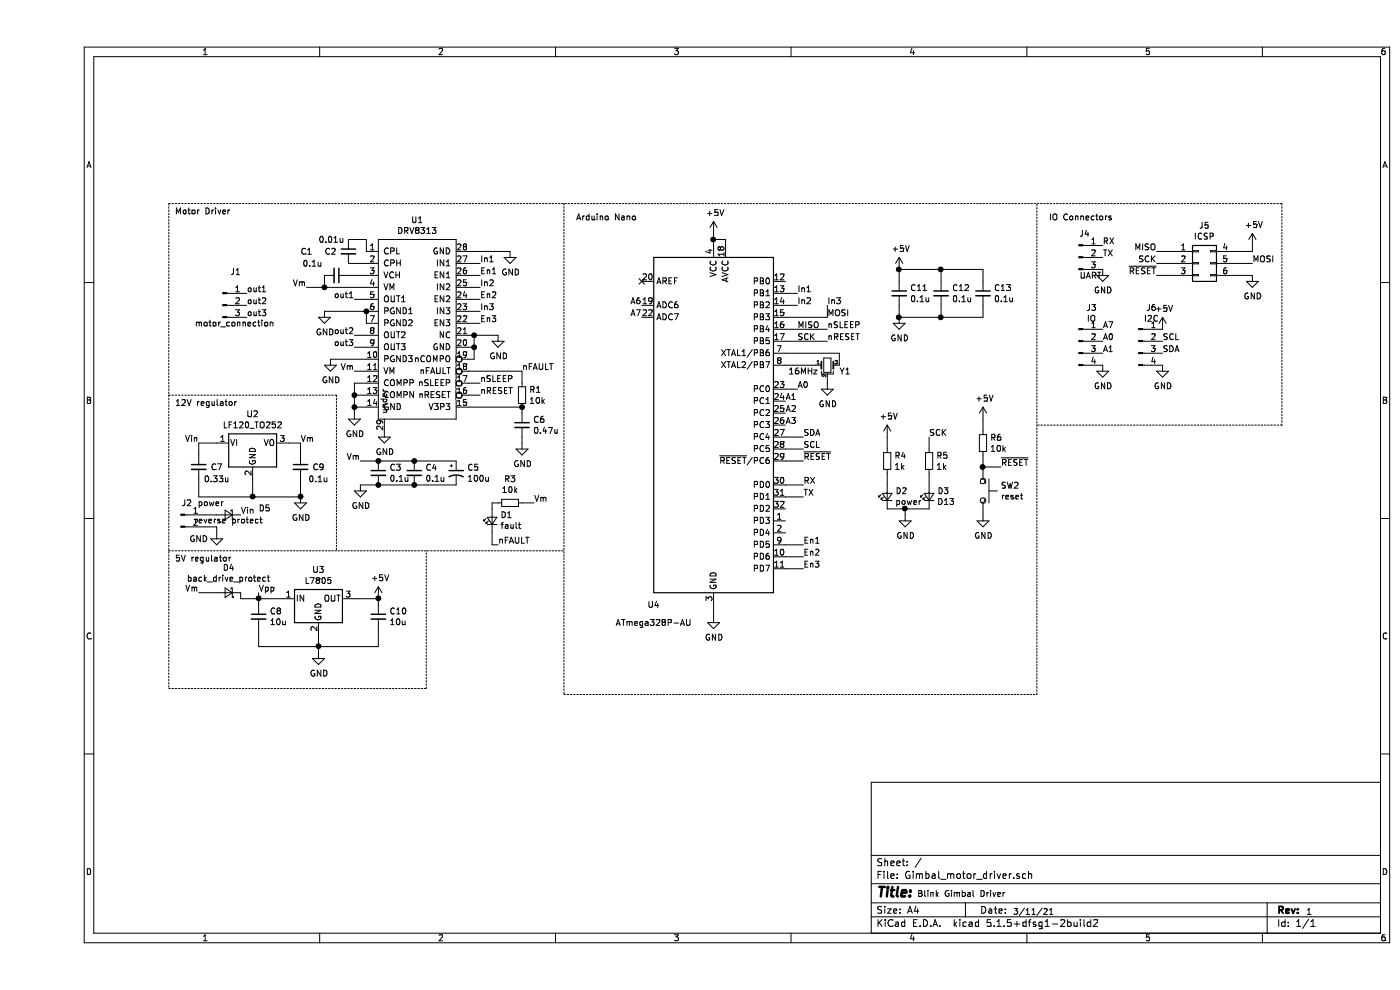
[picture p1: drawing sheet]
EESchema Schematic File Version 4
EELAYER 30 0
EELAYER END
$Descr A4 11693 8268
encoding utf-8
Sheet 1 1
Title ""
Date ""
Rev ""
Comp ""
Comment1 ""
Comment2 ""
Comment3 ""
Comment4 ""
$EndDescr
$Comp
L Custom_Symbols:DRV8313 U1
U 1 1
P 3150 3500
F 0 "U1" H 3175 5165 50  0000 C CNN
F 1 "DRV8313" H 3175 5074 50  0000 C CNN
F 2 "Package_SO:HTSSOP-28-1EP_4.4x9.7mm_P0.65mm_EP2.85x5.4mm_ThermalVias" H 3250 3400 50  0001 C CNN
F 3 "http://www.ti.com/lit/ds/symlink/drv8308.pdf" H 3150 3350 50  0001 C CNN
	1    3150 3500
	1    0    0    -1  
$EndComp
$Comp
L Connector:Conn_01x03_Male J1
U 1 1
P 1550 2550
F 0 "J1" H 1658 2831 50  0000 C CNN
F 1 "motor_connection" H 1650 2400 50  0000 C CNN
F 2 "Connector_PinSocket_2.54mm:PinSocket_1x03_P2.54mm_Vertical" H 1550 2550 50  0001 C CNN
F 3 "~" H 1550 2550 50  0001 C CNN
	1    1550 2550
	1    0    0    -1  
$EndComp
Text Label 1750 2650 0    50   ~ 0
out3
Text Label 1750 2550 0    50   ~ 0
out2
Text Label 1750 2450 0    50   ~ 0
out1
Text Label 2650 2500 2    50   ~ 0
out1
Text Label 2650 2800 2    50   ~ 0
out2
Wire Wire Line
	2650 2500 2750 2500
Wire Wire Line
	2650 2800 2750 2800
Text Label 2650 2900 2    50   ~ 0
out3
Wire Wire Line
	2650 2900 2750 2900
$Comp
L power:GND #PWR0101
U 1 1
P 2450 3000
F 0 "#PWR0101" H 2450 2750 50  0001 C CNN
F 1 "GND" H 2455 2827 50  0000 C CNN
F 2 "" H 2450 3000 50  0001 C CNN
F 3 "" H 2450 3000 50  0001 C CNN
	1    2450 3000
	1    0    0    -1  
$EndComp
Wire Wire Line
	2750 3000 2450 3000
$Comp
L power:GND #PWR0102
U 1 1
P 2400 2600
F 0 "#PWR0102" H 2400 2350 50  0001 C CNN
F 1 "GND" H 2405 2427 50  0000 C CNN
F 2 "" H 2400 2600 50  0001 C CNN
F 3 "" H 2400 2600 50  0001 C CNN
	1    2400 2600
	1    0    0    -1  
$EndComp
Wire Wire Line
	2750 2700 2750 2600
Wire Wire Line
	2750 2600 2400 2600
Connection ~ 2750 2600
$Comp
L power:GND #PWR0103
U 1 1
P 2650 3450
F 0 "#PWR0103" H 2650 3200 50  0001 C CNN
F 1 "GND" H 2655 3277 50  0000 C CNN
F 2 "" H 2650 3450 50  0001 C CNN
F 3 "" H 2650 3450 50  0001 C CNN
	1    2650 3450
	1    0    0    -1  
$EndComp
Wire Wire Line
	2750 3200 2650 3200
Wire Wire Line
	2650 3200 2650 3300
Wire Wire Line
	2750 3300 2650 3300
Connection ~ 2650 3300
Wire Wire Line
	2650 3300 2650 3400
Wire Wire Line
	2750 3400 2650 3400
Connection ~ 2650 3400
Wire Wire Line
	2650 3400 2650 3450
Text Label 2650 3100 2    50   ~ 0
Vm
Wire Wire Line
	2650 3100 2750 3100
Text Label 2250 2400 2    50   ~ 0
Vm
Text Label 2700 3850 2    50   ~ 0
Vm
$Comp
L Device:C_Small C3
U 1 1
P 2850 3950
F 0 "C3" H 2942 3996 50  0000 L CNN
F 1 "0.1u" H 2942 3905 50  0000 L CNN
F 2 "Capacitor_SMD:C_0402_1005Metric" H 2850 3950 50  0001 C CNN
F 3 "~" H 2850 3950 50  0001 C CNN
	1    2850 3950
	1    0    0    -1  
$EndComp
$Comp
L Device:C_Small C4
U 1 1
P 3150 3950
F 0 "C4" H 3242 3996 50  0000 L CNN
F 1 "0.1u" H 3242 3905 50  0000 L CNN
F 2 "Capacitor_SMD:C_0402_1005Metric" H 3150 3950 50  0001 C CNN
F 3 "~" H 3150 3950 50  0001 C CNN
	1    3150 3950
	1    0    0    -1  
$EndComp
Wire Wire Line
	2700 3850 2850 3850
Connection ~ 2850 3850
Wire Wire Line
	2850 3850 3150 3850
$Comp
L power:GND #PWR0104
U 1 1
P 2700 4050
F 0 "#PWR0104" H 2700 3800 50  0001 C CNN
F 1 "GND" H 2705 3877 50  0000 C CNN
F 2 "" H 2700 4050 50  0001 C CNN
F 3 "" H 2700 4050 50  0001 C CNN
	1    2700 4050
	1    0    0    -1  
$EndComp
Wire Wire Line
	2700 4050 2850 4050
Connection ~ 2850 4050
Wire Wire Line
	2850 4050 3150 4050
$Comp
L Device:CP1_Small C5
U 1 1
P 3500 3950
F 0 "C5" H 3591 3996 50  0000 L CNN
F 1 "100u" H 3591 3905 50  0000 L CNN
F 2 "Capacitor_SMD:C_1206_3216Metric_Pad1.42x1.75mm_HandSolder" H 3500 3950 50  0001 C CNN
F 3 "~" H 3500 3950 50  0001 C CNN
	1    3500 3950
	1    0    0    -1  
$EndComp
Wire Wire Line
	3500 3850 3150 3850
Connection ~ 3150 3850
Wire Wire Line
	3500 4050 3150 4050
Connection ~ 3150 4050
$Comp
L Device:C_Small C1
U 1 1
P 2500 2300
F 0 "C1" V 2300 2050 50  0000 C CNN
F 1 "0.1u" V 2400 2100 50  0000 C CNN
F 2 "Capacitor_SMD:C_0402_1005Metric" H 2500 2300 50  0001 C CNN
F 3 "~" H 2500 2300 50  0001 C CNN
	1    2500 2300
	0    1    1    0   
$EndComp
Wire Wire Line
	2250 2400 2400 2400
Wire Wire Line
	2400 2300 2400 2400
Connection ~ 2400 2400
Wire Wire Line
	2400 2400 2750 2400
Wire Wire Line
	2600 2300 2750 2300
$Comp
L Device:C_Small C2
U 1 1
P 2600 2100
F 0 "C2" H 2400 2100 50  0000 L CNN
F 1 "0.01u" H 2350 2200 50  0000 L CNN
F 2 "Capacitor_SMD:C_0402_1005Metric" H 2600 2100 50  0001 C CNN
F 3 "~" H 2600 2100 50  0001 C CNN
	1    2600 2100
	1    0    0    -1  
$EndComp
Wire Wire Line
	2600 2200 2750 2200
Wire Wire Line
	2750 2100 2750 2000
Wire Wire Line
	2750 2000 2600 2000
$Comp
L power:GND #PWR0105
U 1 1
P 3950 2100
F 0 "#PWR0105" H 3950 1850 50  0001 C CNN
F 1 "GND" H 3955 1927 50  0000 C CNN
F 2 "" H 3950 2100 50  0001 C CNN
F 3 "" H 3950 2100 50  0001 C CNN
	1    3950 2100
	1    0    0    -1  
$EndComp
Wire Wire Line
	3600 2100 3950 2100
Text Label 3700 2200 0    50   ~ 0
In1
Text Label 3700 2300 0    50   ~ 0
En1
Text Label 3700 2400 0    50   ~ 0
In2
Text Label 3700 2500 0    50   ~ 0
En2
Text Label 3700 2600 0    50   ~ 0
In3
Text Label 3700 2700 0    50   ~ 0
En3
Text Label 3700 3200 0    50   ~ 0
nSLEEP
Text Label 3700 3300 0    50   ~ 0
nRESET
Wire Wire Line
	3700 3200 3600 3200
Wire Wire Line
	3600 3300 3700 3300
Wire Wire Line
	3700 2700 3600 2700
Wire Wire Line
	3600 2600 3700 2600
Wire Wire Line
	3700 2500 3600 2500
Wire Wire Line
	3600 2400 3700 2400
Wire Wire Line
	3700 2300 3600 2300
Wire Wire Line
	3600 2200 3700 2200
$Comp
L power:GND #PWR0106
U 1 1
P 3850 2800
F 0 "#PWR0106" H 3850 2550 50  0001 C CNN
F 1 "GND" H 3855 2627 50  0000 C CNN
F 2 "" H 3850 2800 50  0001 C CNN
F 3 "" H 3850 2800 50  0001 C CNN
	1    3850 2800
	1    0    0    -1  
$EndComp
Wire Wire Line
	3600 3000 3650 3000
Wire Wire Line
	3650 3000 3650 2900
Wire Wire Line
	3650 2800 3850 2800
Wire Wire Line
	3600 2800 3650 2800
Connection ~ 3650 2800
Wire Wire Line
	3600 2900 3650 2900
Connection ~ 3650 2900
Wire Wire Line
	3650 2900 3650 2800
Text Label 4050 3100 0    50   ~ 0
nFAULT
$Comp
L Device:R_Small R1
U 1 1
P 4050 3300
F 0 "R1" H 4109 3346 50  0000 L CNN
F 1 "10k" H 4109 3255 50  0000 L CNN
F 2 "Resistor_SMD:R_0402_1005Metric" H 4050 3300 50  0001 C CNN
F 3 "~" H 4050 3300 50  0001 C CNN
	1    4050 3300
	1    0    0    -1  
$EndComp
Wire Wire Line
	3600 3100 4050 3100
Wire Wire Line
	4050 3200 4050 3100
Wire Wire Line
	4050 3400 3600 3400
$Comp
L Device:C_Small C6
U 1 1
P 4050 3550
F 0 "C6" H 4142 3596 50  0000 L CNN
F 1 "0.47u" H 4142 3505 50  0000 L CNN
F 2 "Capacitor_SMD:C_0402_1005Metric" H 4050 3550 50  0001 C CNN
F 3 "~" H 4050 3550 50  0001 C CNN
	1    4050 3550
	1    0    0    -1  
$EndComp
Wire Wire Line
	4050 3450 4050 3400
Connection ~ 4050 3400
$Comp
L power:GND #PWR0107
U 1 1
P 4050 3700
F 0 "#PWR0107" H 4050 3450 50  0001 C CNN
F 1 "GND" H 4055 3527 50  0000 C CNN
F 2 "" H 4050 3700 50  0001 C CNN
F 3 "" H 4050 3700 50  0001 C CNN
	1    4050 3700
	1    0    0    -1  
$EndComp
Wire Wire Line
	4050 3700 4050 3650
$Comp
L Regulator_Linear:LF120_TO252 U2
U 1 1
P 1800 3700
F 0 "U2" H 1800 3942 50  0000 C CNN
F 1 "LF120_TO252" H 1800 3851 50  0000 C CNN
F 2 "Package_TO_SOT_SMD:TO-252-2" H 1800 3925 50  0001 C CIN
F 3 "http://www.st.com/content/ccc/resource/technical/document/datasheet/c4/0e/7e/2a/be/bc/4c/bd/CD00000546.pdf/files/CD00000546.pdf/jcr:content/translations/en.CD00000546.pdf" H 1800 3650 50  0001 C CNN
	1    1800 3700
	1    0    0    -1  
$EndComp
$Comp
L Device:C_Small C9
U 1 1
P 2200 3900
F 0 "C9" H 2350 3900 50  0000 C CNN
F 1 "0.1u" H 2350 3800 50  0000 C CNN
F 2 "Capacitor_SMD:C_0402_1005Metric" H 2200 3900 50  0001 C CNN
F 3 "~" H 2200 3900 50  0001 C CNN
	1    2200 3900
	1    0    0    -1  
$EndComp
$Comp
L Device:C_Small C7
U 1 1
P 1350 3900
F 0 "C7" H 1500 3900 50  0000 C CNN
F 1 "0.33u" H 1500 3800 50  0000 C CNN
F 2 "Capacitor_SMD:C_0402_1005Metric" H 1350 3900 50  0001 C CNN
F 3 "~" H 1350 3900 50  0001 C CNN
	1    1350 3900
	1    0    0    -1  
$EndComp
Wire Wire Line
	1350 3800 1350 3700
Wire Wire Line
	1350 3700 1500 3700
Wire Wire Line
	2100 3700 2200 3700
Wire Wire Line
	2200 3700 2200 3800
Wire Wire Line
	1350 4000 1350 4150
Wire Wire Line
	1350 4150 1800 4150
Wire Wire Line
	2200 4150 2200 4000
Wire Wire Line
	1800 4000 1800 4150
Connection ~ 1800 4150
Wire Wire Line
	1800 4150 2200 4150
$Comp
L power:GND #PWR0108
U 1 1
P 2200 4150
F 0 "#PWR0108" H 2200 3900 50  0001 C CNN
F 1 "GND" H 2205 3977 50  0000 C CNN
F 2 "" H 2200 4150 50  0001 C CNN
F 3 "" H 2200 4150 50  0001 C CNN
	1    2200 4150
	1    0    0    -1  
$EndComp
Text Label 2200 3700 0    50   ~ 0
Vm
Text Label 1350 3700 2    50   ~ 0
Vin
Wire Notes Line
	1100 4600 4400 4600
Text Notes 1150 1800 0    50   ~ 0
Motor Driver
Text Notes 1150 3400 0    50   ~ 0
12V regulator
Wire Notes Line
	1100 3300 2500 3300
Wire Notes Line
	2500 3300 2500 4600
$Comp
L MCU_Microchip_ATmega:ATmega328P-AU U4
U 1 1
P 5650 3550
F 0 "U4" H 5150 2050 50  0000 C CNN
F 1 "ATmega328P-AU" H 5150 1900 50  0000 C CNN
F 2 "Package_QFP:TQFP-32_7x7mm_P0.8mm" H 5650 3550 50  0001 C CIN
F 3 "http://ww1.microchip.com/downloads/en/DeviceDoc/ATmega328_P%20AVR%20MCU%20with%20picoPower%20Technology%20Data%20Sheet%2040001984A.pdf" H 5650 3550 50  0001 C CNN
	1    5650 3550
	1    0    0    -1  
$EndComp
NoConn ~ 5050 2350
$Comp
L power:+5V #PWR0109
U 1 1
P 5650 1950
F 0 "#PWR0109" H 5650 1800 50  0001 C CNN
F 1 "+5V" H 5665 2123 50  0000 C CNN
F 2 "" H 5650 1950 50  0001 C CNN
F 3 "" H 5650 1950 50  0001 C CNN
	1    5650 1950
	1    0    0    -1  
$EndComp
Wire Wire Line
	5650 1950 5650 2000
Wire Wire Line
	5750 2050 5750 2000
Wire Wire Line
	5750 2000 5650 2000
Connection ~ 5650 2000
Wire Wire Line
	5650 2000 5650 2050
$Comp
L power:GND #PWR0110
U 1 1
P 5650 5150
F 0 "#PWR0110" H 5650 4900 50  0001 C CNN
F 1 "GND" H 5655 4977 50  0000 C CNN
F 2 "" H 5650 5150 50  0001 C CNN
F 3 "" H 5650 5150 50  0001 C CNN
	1    5650 5150
	1    0    0    -1  
$EndComp
Wire Wire Line
	5650 5150 5650 5050
Text Label 6400 3850 0    50   ~ 0
~RESET
Text Label 6400 3750 0    50   ~ 0
SCL
Text Label 6400 3650 0    50   ~ 0
SDA
Text Label 6600 2650 0    50   ~ 0
MOSI
Wire Wire Line
	6400 3650 6250 3650
Wire Wire Line
	6400 3750 6250 3750
Wire Wire Line
	6400 3850 6250 3850
$Comp
L Device:Crystal_GND2_Small Y1
U 1 1
P 6600 3050
F 0 "Y1" H 6750 3000 50  0000 C CNN
F 1 "16MHz" H 6400 3000 50  0000 C CNN
F 2 "Crystal:Resonator_SMD_muRata_CSTxExxV-3Pin_3.0x1.1mm" H 6600 3050 50  0001 C CNN
F 3 "~" H 6600 3050 50  0001 C CNN
	1    6600 3050
	1    0    0    -1  
$EndComp
Wire Wire Line
	6700 2950 6700 3050
Wire Wire Line
	6500 3050 6250 3050
Wire Wire Line
	6250 2950 6700 2950
$Comp
L power:GND #PWR0111
U 1 1
P 6600 3200
F 0 "#PWR0111" H 6600 2950 50  0001 C CNN
F 1 "GND" H 6605 3027 50  0000 C CNN
F 2 "" H 6600 3200 50  0001 C CNN
F 3 "" H 6600 3200 50  0001 C CNN
	1    6600 3200
	1    0    0    -1  
$EndComp
Wire Wire Line
	6600 3200 6600 3150
$Comp
L Connector_Generic:Conn_02x03_Top_Bottom J5
U 1 1
P 9700 2200
F 0 "J5" H 9750 2517 50  0000 C CNN
F 1 "ICSP" H 9750 2426 50  0000 C CNN
F 2 "Connector_PinHeader_2.54mm:PinHeader_2x03_P2.54mm_Vertical" H 9700 2200 50  0001 C CNN
F 3 "~" H 9700 2200 50  0001 C CNN
	1    9700 2200
	1    0    0    -1  
$EndComp
Text Label 10150 2200 0    50   ~ 0
MOSI
Text Label 9350 2200 2    50   ~ 0
SCK
Text Label 9350 2300 2    50   ~ 0
~RESET
Text Label 9350 2100 2    50   ~ 0
MISO
Wire Wire Line
	9350 2100 9500 2100
Wire Wire Line
	9500 2200 9350 2200
Wire Wire Line
	9350 2300 9500 2300
Wire Wire Line
	10000 2200 10150 2200
$Comp
L power:GND #PWR0112
U 1 1
P 10150 2300
F 0 "#PWR0112" H 10150 2050 50  0001 C CNN
F 1 "GND" H 10155 2127 50  0000 C CNN
F 2 "" H 10150 2300 50  0001 C CNN
F 3 "" H 10150 2300 50  0001 C CNN
	1    10150 2300
	1    0    0    -1  
$EndComp
Wire Wire Line
	10150 2300 10000 2300
$Comp
L power:+5V #PWR0113
U 1 1
P 10150 2050
F 0 "#PWR0113" H 10150 1900 50  0001 C CNN
F 1 "+5V" H 10165 2223 50  0000 C CNN
F 2 "" H 10150 2050 50  0001 C CNN
F 3 "" H 10150 2050 50  0001 C CNN
	1    10150 2050
	1    0    0    -1  
$EndComp
Wire Wire Line
	10150 2050 10150 2100
Wire Wire Line
	10150 2100 10000 2100
Text Label 6400 4050 0    50   ~ 0
RX
Text Label 6400 4150 0    50   ~ 0
TX
Wire Wire Line
	6250 4050 6400 4050
Wire Wire Line
	6400 4150 6250 4150
$Comp
L Device:R_Small R4
U 1 1
P 7100 3850
F 0 "R4" H 7159 3896 50  0000 L CNN
F 1 "1k" H 7159 3805 50  0000 L CNN
F 2 "Resistor_SMD:R_0402_1005Metric" H 7100 3850 50  0001 C CNN
F 3 "~" H 7100 3850 50  0001 C CNN
	1    7100 3850
	1    0    0    -1  
$EndComp
$Comp
L Device:R_Small R5
U 1 1
P 7450 3850
F 0 "R5" H 7509 3896 50  0000 L CNN
F 1 "1k" H 7509 3805 50  0000 L CNN
F 2 "Resistor_SMD:R_0402_1005Metric" H 7450 3850 50  0001 C CNN
F 3 "~" H 7450 3850 50  0001 C CNN
	1    7450 3850
	1    0    0    -1  
$EndComp
$Comp
L power:+5V #PWR0114
U 1 1
P 7100 3650
F 0 "#PWR0114" H 7100 3500 50  0001 C CNN
F 1 "+5V" H 7115 3823 50  0000 C CNN
F 2 "" H 7100 3650 50  0001 C CNN
F 3 "" H 7100 3650 50  0001 C CNN
	1    7100 3650
	1    0    0    -1  
$EndComp
Wire Wire Line
	7100 3750 7100 3650
Text Label 7450 3650 0    50   ~ 0
SCK
Wire Wire Line
	7450 3650 7450 3750
$Comp
L Device:LED_Small D2
U 1 1
P 7100 4150
F 0 "D2" V 7146 4082 50  0000 R CNN
F 1 "power" V 7055 4082 50  0000 R CNN
F 2 "LED_SMD:LED_0402_1005Metric" V 7100 4150 50  0001 C CNN
F 3 "~" V 7100 4150 50  0001 C CNN
	1    7100 4150
	0    -1   -1   0   
$EndComp
$Comp
L Device:LED_Small D3
U 1 1
P 7450 4150
F 0 "D3" V 7496 4082 50  0000 R CNN
F 1 "D13" V 7405 4082 50  0000 R CNN
F 2 "LED_SMD:LED_0402_1005Metric" V 7450 4150 50  0001 C CNN
F 3 "~" V 7450 4150 50  0001 C CNN
	1    7450 4150
	0    -1   -1   0   
$EndComp
Wire Wire Line
	7100 3950 7100 4050
Wire Wire Line
	7450 4050 7450 3950
$Comp
L power:GND #PWR0115
U 1 1
P 7250 4300
F 0 "#PWR0115" H 7250 4050 50  0001 C CNN
F 1 "GND" H 7255 4127 50  0000 C CNN
F 2 "" H 7250 4300 50  0001 C CNN
F 3 "" H 7250 4300 50  0001 C CNN
	1    7250 4300
	1    0    0    -1  
$EndComp
Wire Wire Line
	7100 4250 7250 4250
Wire Wire Line
	7250 4250 7250 4300
Wire Wire Line
	7450 4250 7250 4250
Connection ~ 7250 4250
$Comp
L Device:C_Small C11
U 1 1
P 7200 2450
F 0 "C11" H 7292 2496 50  0000 L CNN
F 1 "0.1u" H 7292 2405 50  0000 L CNN
F 2 "Capacitor_SMD:C_0402_1005Metric" H 7200 2450 50  0001 C CNN
F 3 "~" H 7200 2450 50  0001 C CNN
	1    7200 2450
	1    0    0    -1  
$EndComp
$Comp
L Device:C_Small C12
U 1 1
P 7550 2450
F 0 "C12" H 7642 2496 50  0000 L CNN
F 1 "0.1u" H 7642 2405 50  0000 L CNN
F 2 "Capacitor_SMD:C_0402_1005Metric" H 7550 2450 50  0001 C CNN
F 3 "~" H 7550 2450 50  0001 C CNN
	1    7550 2450
	1    0    0    -1  
$EndComp
$Comp
L Device:C_Small C13
U 1 1
P 7900 2450
F 0 "C13" H 7992 2496 50  0000 L CNN
F 1 "0.1u" H 7992 2405 50  0000 L CNN
F 2 "Capacitor_SMD:C_0402_1005Metric" H 7900 2450 50  0001 C CNN
F 3 "~" H 7900 2450 50  0001 C CNN
	1    7900 2450
	1    0    0    -1  
$EndComp
$Comp
L power:+5V #PWR0116
U 1 1
P 7200 2250
F 0 "#PWR0116" H 7200 2100 50  0001 C CNN
F 1 "+5V" H 7215 2423 50  0000 C CNN
F 2 "" H 7200 2250 50  0001 C CNN
F 3 "" H 7200 2250 50  0001 C CNN
	1    7200 2250
	1    0    0    -1  
$EndComp
$Comp
L power:GND #PWR0117
U 1 1
P 7200 2650
F 0 "#PWR0117" H 7200 2400 50  0001 C CNN
F 1 "GND" H 7205 2477 50  0000 C CNN
F 2 "" H 7200 2650 50  0001 C CNN
F 3 "" H 7200 2650 50  0001 C CNN
	1    7200 2650
	1    0    0    -1  
$EndComp
Wire Wire Line
	7200 2650 7550 2650
Wire Wire Line
	7900 2650 7900 2550
Wire Wire Line
	7200 2650 7200 2550
Connection ~ 7200 2650
Wire Wire Line
	7550 2650 7550 2550
Connection ~ 7550 2650
Wire Wire Line
	7550 2650 7900 2650
Wire Wire Line
	7200 2250 7550 2250
Wire Wire Line
	7900 2250 7900 2350
Wire Wire Line
	7200 2350 7200 2250
Connection ~ 7200 2250
Wire Wire Line
	7550 2350 7550 2250
Connection ~ 7550 2250
Wire Wire Line
	7550 2250 7900 2250
$Comp
L Device:R_Small R6
U 1 1
P 7900 3700
F 0 "R6" H 7959 3746 50  0000 L CNN
F 1 "10k" H 7959 3655 50  0000 L CNN
F 2 "Resistor_SMD:R_0402_1005Metric" H 7900 3700 50  0001 C CNN
F 3 "~" H 7900 3700 50  0001 C CNN
	1    7900 3700
	1    0    0    -1  
$EndComp
$Comp
L power:+5V #PWR0118
U 1 1
P 7900 3500
F 0 "#PWR0118" H 7900 3350 50  0001 C CNN
F 1 "+5V" H 7915 3673 50  0000 C CNN
F 2 "" H 7900 3500 50  0001 C CNN
F 3 "" H 7900 3500 50  0001 C CNN
	1    7900 3500
	1    0    0    -1  
$EndComp
Wire Wire Line
	7900 3600 7900 3500
Text Label 8050 3900 0    50   ~ 0
~RESET
Wire Wire Line
	8050 3900 7900 3900
Wire Wire Line
	7900 3900 7900 3800
$Comp
L Switch:SW_Push SW2
U 1 1
P 7900 4100
F 0 "SW2" V 7854 4248 50  0000 L CNN
F 1 "reset" V 7945 4248 50  0000 L CNN
F 2 "Connector_PinHeader_1.27mm:PinHeader_1x02_P1.27mm_Vertical" H 7900 4300 50  0001 C CNN
F 3 "~" H 7900 4300 50  0001 C CNN
	1    7900 4100
	0    1    1    0   
$EndComp
Connection ~ 7900 3900
$Comp
L power:GND #PWR0119
U 1 1
P 7900 4300
F 0 "#PWR0119" H 7900 4050 50  0001 C CNN
F 1 "GND" H 7905 4127 50  0000 C CNN
F 2 "" H 7900 4300 50  0001 C CNN
F 3 "" H 7900 4300 50  0001 C CNN
	1    7900 4300
	1    0    0    -1  
$EndComp
Text Label 6350 2450 0    50   ~ 0
In1
Text Label 6350 2550 0    50   ~ 0
In2
Text Label 6600 2550 0    50   ~ 0
In3
Wire Wire Line
	6600 2550 6600 2650
Wire Wire Line
	6250 2650 6600 2650
Wire Wire Line
	6350 2550 6250 2550
Wire Wire Line
	6250 2450 6350 2450
Text Label 6400 4550 0    50   ~ 0
En1
Text Label 6400 4650 0    50   ~ 0
En2
Text Label 6400 4750 0    50   ~ 0
En3
Wire Wire Line
	6250 4550 6400 4550
Wire Wire Line
	6400 4650 6250 4650
$Comp
L power:GND #PWR0120
U 1 1
P 8900 3050
F 0 "#PWR0120" H 8900 2800 50  0001 C CNN
F 1 "GND" H 8905 2877 50  0000 C CNN
F 2 "" H 8900 3050 50  0001 C CNN
F 3 "" H 8900 3050 50  0001 C CNN
	1    8900 3050
	1    0    0    -1  
$EndComp
$Comp
L Device:R_Small R3
U 1 1
P 3950 4200
F 0 "R3" V 4146 4200 50  0000 C CNN
F 1 "10k" V 4055 4200 50  0000 C CNN
F 2 "Resistor_SMD:R_0402_1005Metric" H 3950 4200 50  0001 C CNN
F 3 "~" H 3950 4200 50  0001 C CNN
	1    3950 4200
	0    -1   -1   0   
$EndComp
$Comp
L Device:LED_Small D1
U 1 1
P 3800 4350
F 0 "D1" V 3846 4282 50  0000 R CNN
F 1 "fault" V 3755 4282 50  0000 R CNN
F 2 "LED_SMD:LED_0402_1005Metric" V 3800 4350 50  0001 C CNN
F 3 "~" V 3800 4350 50  0001 C CNN
	1    3800 4350
	0    -1   -1   0   
$EndComp
Text Label 3850 4550 0    50   ~ 0
nFAULT
Wire Wire Line
	3850 4550 3800 4550
Wire Wire Line
	3800 4550 3800 4450
Wire Wire Line
	3850 4200 3800 4200
Wire Wire Line
	3800 4200 3800 4250
Wire Wire Line
	4050 4200 4150 4200
Text Label 4150 4200 0    50   ~ 0
Vm
$Comp
L Regulator_Linear:L7805 U3
U 1 1
P 2350 5000
F 0 "U3" H 2350 5242 50  0000 C CNN
F 1 "L7805" H 2350 5151 50  0000 C CNN
F 2 "Package_TO_SOT_SMD:SOT-223-3_TabPin2" H 2375 4850 50  0001 L CIN
F 3 "http://www.st.com/content/ccc/resource/technical/document/datasheet/41/4f/b3/b0/12/d4/47/88/CD00000444.pdf/files/CD00000444.pdf/jcr:content/translations/en.CD00000444.pdf" H 2350 4950 50  0001 C CNN
	1    2350 5000
	1    0    0    -1  
$EndComp
$Comp
L Device:C_Small C8
U 1 1
P 1850 5150
F 0 "C8" H 1942 5196 50  0000 L CNN
F 1 "10u" H 1942 5105 50  0000 L CNN
F 2 "Capacitor_SMD:C_0402_1005Metric" H 1850 5150 50  0001 C CNN
F 3 "~" H 1850 5150 50  0001 C CNN
	1    1850 5150
	1    0    0    -1  
$EndComp
$Comp
L Device:C_Small C10
U 1 1
P 2850 5150
F 0 "C10" H 2942 5196 50  0000 L CNN
F 1 "10u" H 2942 5105 50  0000 L CNN
F 2 "Capacitor_SMD:C_0402_1005Metric" H 2850 5150 50  0001 C CNN
F 3 "~" H 2850 5150 50  0001 C CNN
	1    2850 5150
	1    0    0    -1  
$EndComp
Wire Wire Line
	2650 5000 2850 5000
Wire Wire Line
	2850 5000 2850 5050
Wire Wire Line
	2050 5000 1850 5000
Wire Wire Line
	1850 5000 1850 5050
Wire Wire Line
	1850 5250 1850 5400
Wire Wire Line
	1850 5400 2350 5400
Wire Wire Line
	2850 5400 2850 5250
Wire Wire Line
	2350 5300 2350 5400
Connection ~ 2350 5400
Wire Wire Line
	2350 5400 2850 5400
$Comp
L power:GND #PWR0123
U 1 1
P 2350 5450
F 0 "#PWR0123" H 2350 5200 50  0001 C CNN
F 1 "GND" H 2355 5277 50  0000 C CNN
F 2 "" H 2350 5450 50  0001 C CNN
F 3 "" H 2350 5450 50  0001 C CNN
	1    2350 5450
	1    0    0    -1  
$EndComp
Wire Wire Line
	2350 5400 2350 5450
Text Label 1850 4950 0    50   ~ 0
Vpp
Wire Wire Line
	1850 5000 1850 4950
Connection ~ 1850 5000
$Comp
L Device:D_Schottky_Small D4
U 1 1
P 1600 4950
F 0 "D4" H 1600 4745 50  0000 C CNN
F 1 "back_drive_protect" H 1600 4836 50  0000 C CNN
F 2 "Diode_SMD:D_SOD-123" V 1600 4950 50  0001 C CNN
F 3 "~" V 1600 4950 50  0001 C CNN
	1    1600 4950
	-1   0    0    1   
$EndComp
Text Label 1350 4950 2    50   ~ 0
Vm
Wire Wire Line
	1350 4950 1500 4950
$Comp
L power:+5V #PWR0124
U 1 1
P 2850 5000
F 0 "#PWR0124" H 2850 4850 50  0001 C CNN
F 1 "+5V" H 2865 5173 50  0000 C CNN
F 2 "" H 2850 5000 50  0001 C CNN
F 3 "" H 2850 5000 50  0001 C CNN
	1    2850 5000
	1    0    0    -1  
$EndComp
$Comp
L Connector:Conn_01x03_Male J4
U 1 1
P 8700 2150
F 0 "J4" H 8750 2350 50  0000 C CNN
F 1 "UART" H 8800 2000 50  0000 C CNN
F 2 "Connector_PinSocket_2.54mm:PinSocket_1x03_P2.54mm_Vertical" H 8700 2150 50  0001 C CNN
F 3 "~" H 8700 2150 50  0001 C CNN
	1    8700 2150
	1    0    0    -1  
$EndComp
Text Label 8900 2050 0    50   ~ 0
RX
Text Label 8900 2150 0    50   ~ 0
TX
$Comp
L power:GND #PWR0125
U 1 1
P 8900 2250
F 0 "#PWR0125" H 8900 2000 50  0001 C CNN
F 1 "GND" H 8905 2077 50  0000 C CNN
F 2 "" H 8900 2250 50  0001 C CNN
F 3 "" H 8900 2250 50  0001 C CNN
	1    8900 2250
	1    0    0    -1  
$EndComp
$Comp
L Connector:Conn_01x02_Male J2
U 1 1
P 1200 4300
F 0 "J2" H 1250 4400 50  0000 C CNN
F 1 "power" H 1450 4400 50  0000 C CNN
F 2 "Connector_PinHeader_2.54mm:PinHeader_1x02_P2.54mm_Vertical" H 1200 4300 50  0001 C CNN
F 3 "~" H 1200 4300 50  0001 C CNN
	1    1200 4300
	1    0    0    -1  
$EndComp
$Comp
L power:GND #PWR0126
U 1 1
P 1500 4450
F 0 "#PWR0126" H 1500 4200 50  0001 C CNN
F 1 "GND" H 1350 4400 50  0000 C CNN
F 2 "" H 1500 4450 50  0001 C CNN
F 3 "" H 1500 4450 50  0001 C CNN
	1    1500 4450
	1    0    0    -1  
$EndComp
Wire Wire Line
	1400 4400 1500 4400
Wire Wire Line
	1500 4400 1500 4450
Text Label 1700 4300 0    50   ~ 0
Vin
Wire Wire Line
	1500 4300 1400 4300
Connection ~ 2850 5000
Wire Wire Line
	1850 5000 1700 5000
Wire Wire Line
	1700 5000 1700 4950
Text Notes 1150 4700 0    50   ~ 0
5V regulator
Wire Notes Line
	1100 5750 3250 5750
Wire Notes Line
	3250 5750 3250 4600
Wire Notes Line
	1100 1700 1100 5750
Wire Wire Line
	6250 4750 6400 4750
Text Label 6350 3250 0    50   ~ 0
A0
Wire Wire Line
	6350 3250 6250 3250
Text Label 8900 2850 0    50   ~ 0
A0
Text Label 9400 2950 0    50   ~ 0
SDA
Text Label 9400 2850 0    50   ~ 0
SCL
$Comp
L power:GND #PWR0127
U 1 1
P 9400 3050
F 0 "#PWR0127" H 9400 2800 50  0001 C CNN
F 1 "GND" H 9405 2877 50  0000 C CNN
F 2 "" H 9400 3050 50  0001 C CNN
F 3 "" H 9400 3050 50  0001 C CNN
	1    9400 3050
	1    0    0    -1  
$EndComp
$Comp
L Connector:Conn_01x04_Male J6
U 1 1
P 9200 2850
F 0 "J6" H 9308 3131 50  0000 C CNN
F 1 "I2C" H 9308 3040 50  0000 C CNN
F 2 "Connector_PinHeader_2.54mm:PinHeader_1x04_P2.54mm_Vertical" H 9200 2850 50  0001 C CNN
F 3 "~" H 9200 2850 50  0001 C CNN
	1    9200 2850
	1    0    0    -1  
$EndComp
$Comp
L power:+5V #PWR0128
U 1 1
P 9400 2750
F 0 "#PWR0128" H 9400 2600 50  0001 C CNN
F 1 "+5V" H 9415 2923 50  0000 C CNN
F 2 "" H 9400 2750 50  0001 C CNN
F 3 "" H 9400 2750 50  0001 C CNN
	1    9400 2750
	1    0    0    -1  
$EndComp
Text Label 6350 2850 0    50   ~ 0
SCK
Text Label 6350 2750 0    50   ~ 0
MISO
Text Label 6600 2750 0    50   ~ 0
nSLEEP
Text Label 6600 2850 0    50   ~ 0
nRESET
Wire Wire Line
	6250 2750 6600 2750
Wire Wire Line
	6250 2850 6600 2850
Text Label 5050 2650 2    50   ~ 0
A7
Text Label 5050 2550 2    50   ~ 0
A6
Text Label 6250 3350 0    50   ~ 0
A1
Text Label 6250 3450 0    50   ~ 0
A2
Text Label 6250 3550 0    50   ~ 0
A3
$Comp
L Device:D_Schottky_Small D5
U 1 1
P 1600 4300
F 0 "D5" H 1300 4250 50  0000 C CNN
F 1 "reverse protect" H 1600 4350 50  0000 C CNN
F 2 "Diode_SMD:D_SMB" V 1600 4300 50  0001 C CNN
F 3 "~" V 1600 4300 50  0001 C CNN
	1    1600 4300
	-1   0    0    1   
$EndComp
Connection ~ 2200 4150
$Comp
L Connector:Conn_01x04_Male J3
U 1 1
P 8700 2850
F 0 "J3" H 8808 3131 50  0000 C CNN
F 1 "IO" H 8808 3040 50  0000 C CNN
F 2 "Connector_PinHeader_2.54mm:PinHeader_1x04_P2.54mm_Vertical" H 8700 2850 50  0001 C CNN
F 3 "~" H 8700 2850 50  0001 C CNN
	1    8700 2850
	1    0    0    -1  
$EndComp
Text Label 8900 2950 0    50   ~ 0
A1
Text Label 8900 2750 0    50   ~ 0
A7
$Comp
L power:GND #PWR?
U 1 1
P 2900 3600
F 0 "#PWR?" H 2900 3350 50  0001 C CNN
F 1 "GND" H 2905 3427 50  0000 C CNN
F 2 "" H 2900 3600 50  0001 C CNN
F 3 "" H 2900 3600 50  0001 C CNN
	1    2900 3600
	1    0    0    -1  
$EndComp
Wire Notes Line
	4400 5800 8350 5800
Wire Notes Line
	8350 5800 8350 1700
Wire Notes Line
	4400 1700 4400 5800
Wire Notes Line
	10400 1700 10400 3550
Wire Notes Line
	10400 3550 8350 3550
Wire Notes Line
	1100 1700 10400 1700
Text Notes 4500 1850 0    50   ~ 0
Arduino Nano
Text Notes 8450 1850 0    50   ~ 0
IO Connectors
Text Notes 7350 7500 0    50   ~ 0
Blink Gimbal Driver
Text Notes 10600 7650 0    50   ~ 0
1
Text Notes 8150 7650 0    50   ~ 0
3/11/21
$EndSCHEMATC
